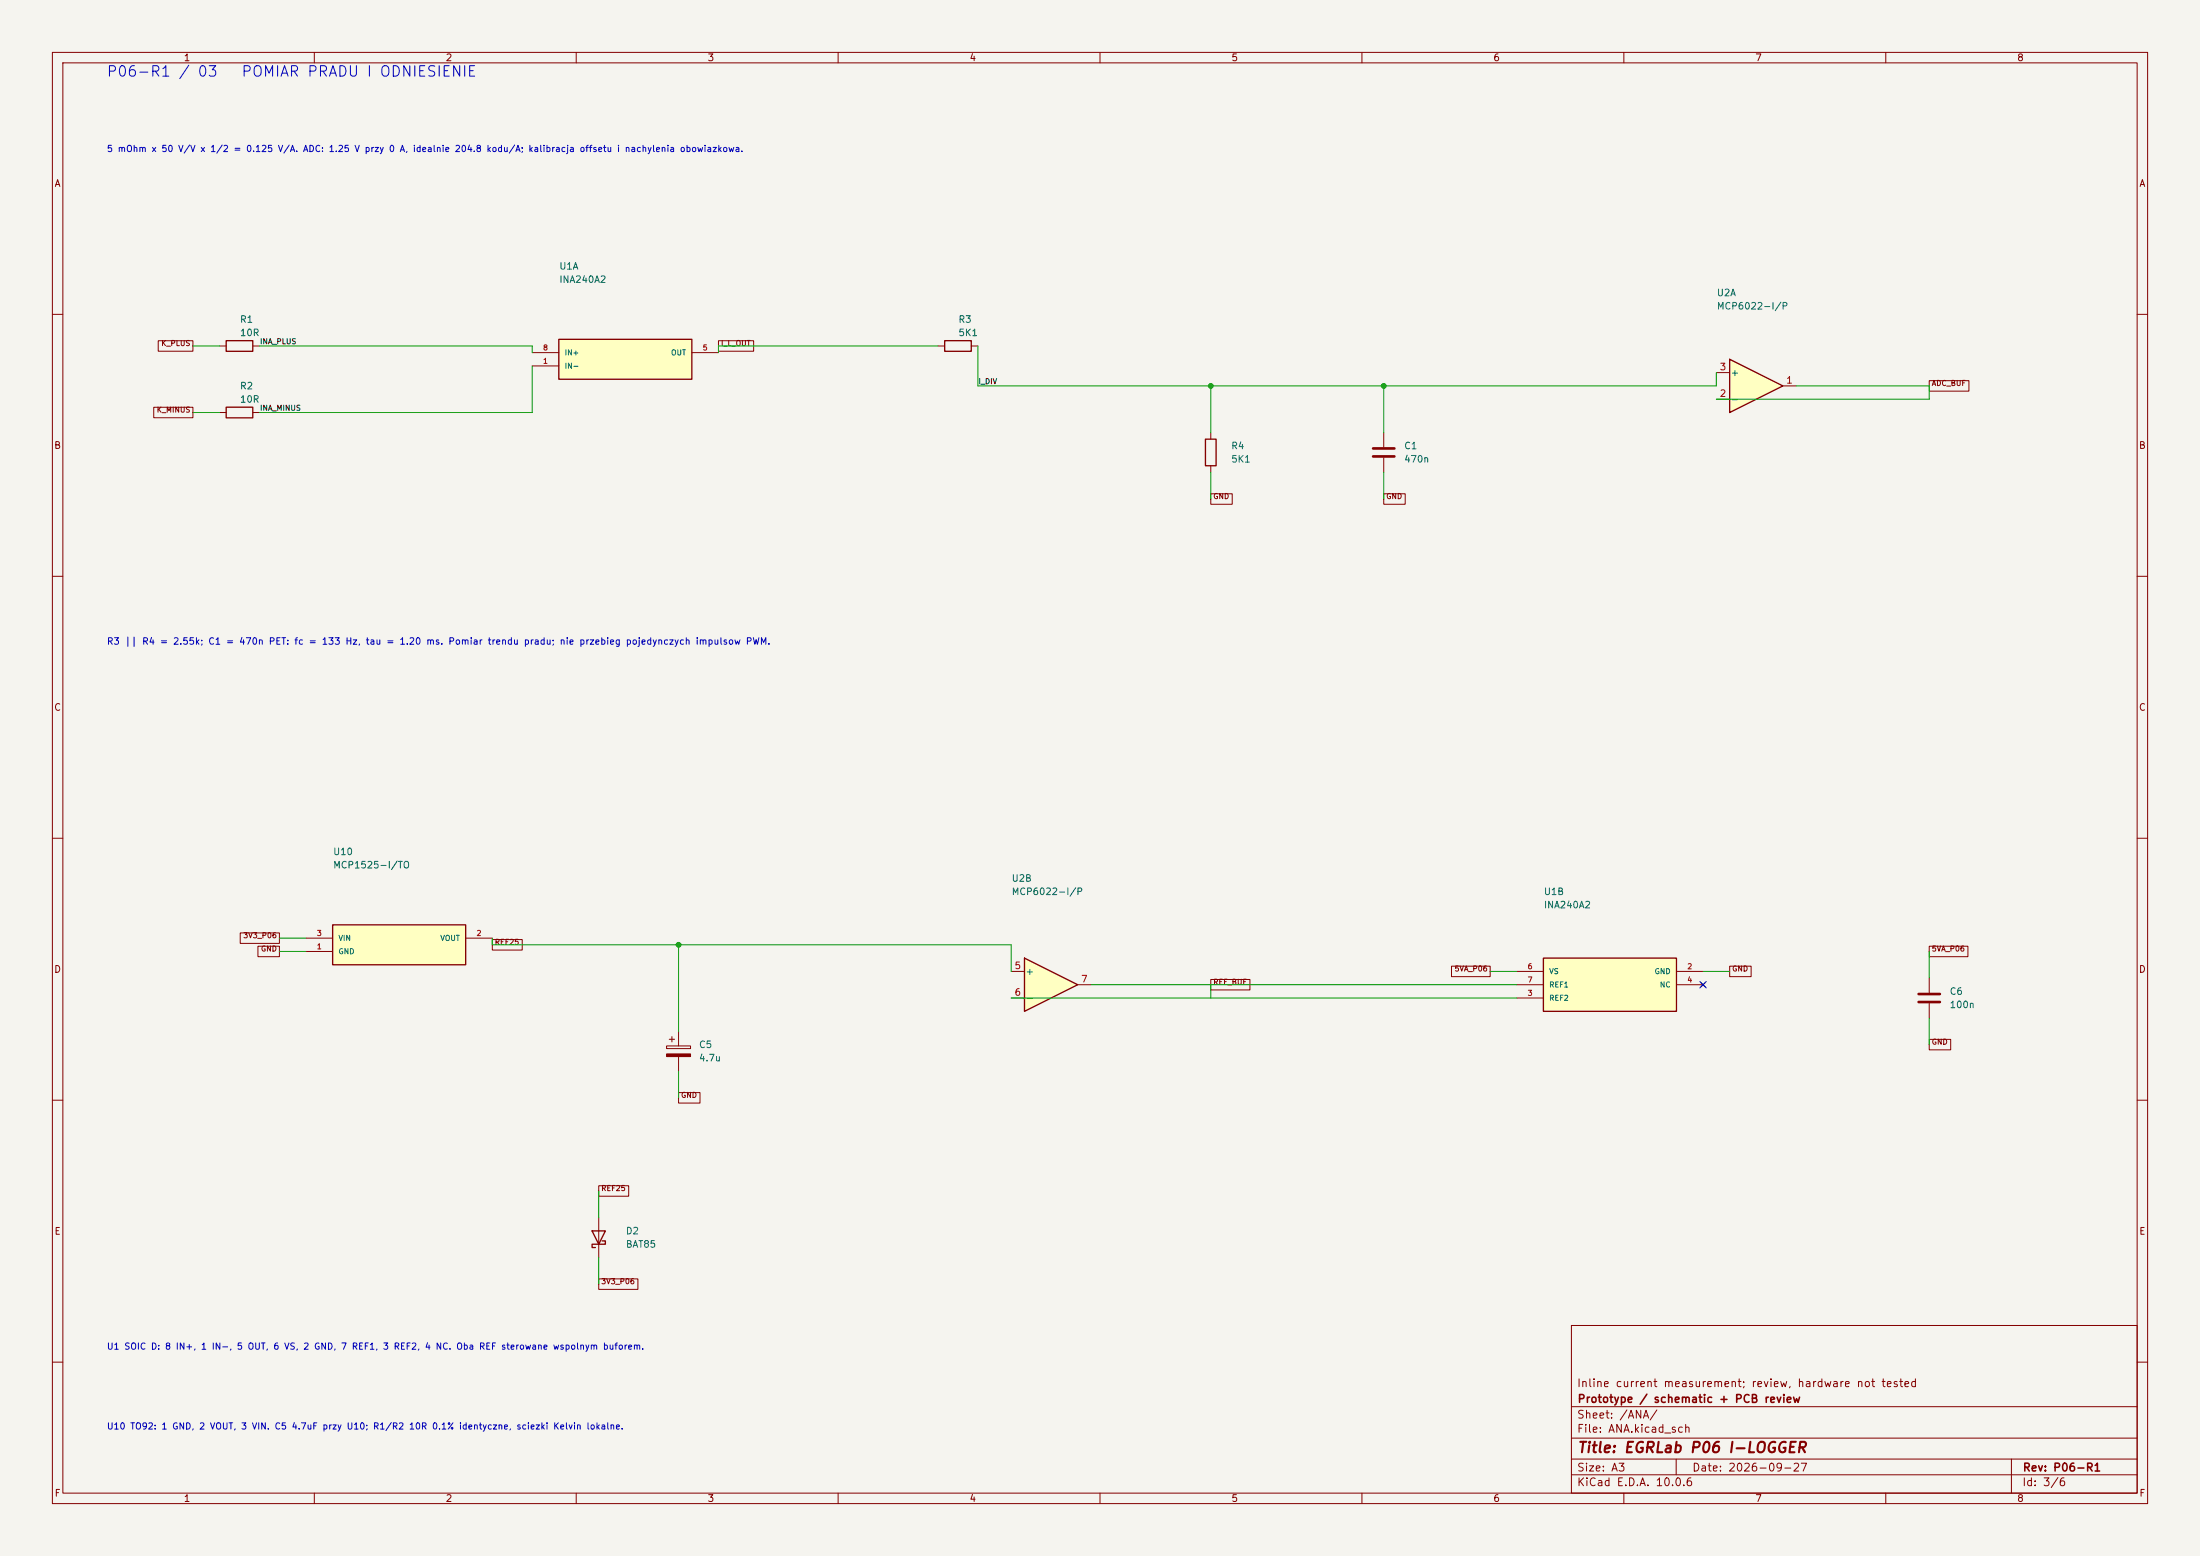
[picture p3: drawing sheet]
(kicad_sch (version 20250114) (generator "eeschema") (paper "A3") (title_block (title "EGRLab P06 I-LOGGER") (date "2026-09-27") (rev "P06-R1") (company "Prototype / schematic + PCB review") (comment 1 "Inline current measurement; review, hardware not tested"))(lib_symbols (symbol "P06:INA240A2_D_SOIC" (pin_names (offset 1.016)) (in_bom yes) (on_board yes) (symbol "INA240A2_D_SOIC_1_1" (rectangle (start -12.7 3.81) (end 12.7 -3.81) (stroke (width .254) (type default)) (fill (type background)))) (symbol "INA240A2_D_SOIC_1_0" (pin input line (at -17.78 1.27 0) (length 5.08) (name "IN+" (effects (font (size 1.0 1.0)))) (number "8" (effects (font (size 1 1))))) (pin input line (at -17.78 -1.27 0) (length 5.08) (name "IN-" (effects (font (size 1.0 1.0)))) (number "1" (effects (font (size 1 1))))) (pin output line (at 17.78 1.27 180) (length 5.08) (name "OUT" (effects (font (size 1.0 1.0)))) (number "5" (effects (font (size 1 1)))))) (symbol "INA240A2_D_SOIC_2_1" (rectangle (start -12.7 5.08) (end 12.7 -5.08) (stroke (width .254) (type default)) (fill (type background)))) (symbol "INA240A2_D_SOIC_2_0" (pin power_in line (at -17.78 2.54 0) (length 5.08) (name "VS" (effects (font (size 1.0 1.0)))) (number "6" (effects (font (size 1 1))))) (pin input line (at -17.78 0.0 0) (length 5.08) (name "REF1" (effects (font (size 1.0 1.0)))) (number "7" (effects (font (size 1 1))))) (pin input line (at -17.78 -2.54 0) (length 5.08) (name "REF2" (effects (font (size 1.0 1.0)))) (number "3" (effects (font (size 1 1))))) (pin power_in line (at 17.78 2.54 180) (length 5.08) (name "GND" (effects (font (size 1.0 1.0)))) (number "2" (effects (font (size 1 1))))) (pin no_connect line (at 17.78 0.0 180) (length 5.08) (name "NC" (effects (font (size 1.0 1.0)))) (number "4" (effects (font (size 1 1)))))))(symbol "P06:R" (pin_numbers (hide yes)) (pin_names (offset 0)) (exclude_from_sim no) (in_bom yes) (on_board yes) (in_pos_files yes) (duplicate_pin_numbers_are_jumpers no) (symbol "R_0_1" (rectangle (start -1.016 -2.54) (end 1.016 2.54) (stroke (width 0.254) (type default)) (fill (type none)))) (symbol "R_1_1" (pin passive line (at 0 3.81 270) (length 1.27) (name "" (effects (font (size 1.27 1.27)))) (number "1" (effects (font (size 1.27 1.27))))) (pin passive line (at 0 -3.81 90) (length 1.27) (name "" (effects (font (size 1.27 1.27)))) (number "2" (effects (font (size 1.27 1.27)))))) (embedded_fonts no))(symbol "P06:C" (pin_numbers (hide yes)) (pin_names (offset 0.254)) (exclude_from_sim no) (in_bom yes) (on_board yes) (in_pos_files yes) (duplicate_pin_numbers_are_jumpers no) (symbol "C_0_1" (polyline (pts (xy -2.032 0.762) (xy 2.032 0.762)) (stroke (width 0.508) (type default)) (fill (type none))) (polyline (pts (xy -2.032 -0.762) (xy 2.032 -0.762)) (stroke (width 0.508) (type default)) (fill (type none)))) (symbol "C_1_1" (pin passive line (at 0 3.81 270) (length 2.794) (name "" (effects (font (size 1.27 1.27)))) (number "1" (effects (font (size 1.27 1.27))))) (pin passive line (at 0 -3.81 90) (length 2.794) (name "" (effects (font (size 1.27 1.27)))) (number "2" (effects (font (size 1.27 1.27)))))) (embedded_fonts no))(symbol "P06:MCP6022" (pin_names (offset 0.127)) (exclude_from_sim no) (in_bom yes) (on_board yes) (in_pos_files yes) (duplicate_pin_numbers_are_jumpers no) (symbol "MCP6022_1_1" (polyline (pts (xy -5.08 5.08) (xy 5.08 0) (xy -5.08 -5.08) (xy -5.08 5.08)) (stroke (width 0.254) (type default)) (fill (type background))) (pin output line (at 7.62 0 180) (length 2.54) (name "" (effects (font (size 1.27 1.27)))) (number "1" (effects (font (size 1.27 1.27))))) (pin input line (at -7.62 -2.54 0) (length 2.54) (name "-" (effects (font (size 1.27 1.27)))) (number "2" (effects (font (size 1.27 1.27))))) (pin input line (at -7.62 2.54 0) (length 2.54) (name "+" (effects (font (size 1.27 1.27)))) (number "3" (effects (font (size 1.27 1.27)))))) (symbol "MCP6022_2_1" (polyline (pts (xy -5.08 5.08) (xy 5.08 0) (xy -5.08 -5.08) (xy -5.08 5.08)) (stroke (width 0.254) (type default)) (fill (type background))) (pin input line (at -7.62 2.54 0) (length 2.54) (name "+" (effects (font (size 1.27 1.27)))) (number "5" (effects (font (size 1.27 1.27))))) (pin input line (at -7.62 -2.54 0) (length 2.54) (name "-" (effects (font (size 1.27 1.27)))) (number "6" (effects (font (size 1.27 1.27))))) (pin output line (at 7.62 0 180) (length 2.54) (name "" (effects (font (size 1.27 1.27)))) (number "7" (effects (font (size 1.27 1.27)))))) (symbol "MCP6022_3_1" (pin power_in line (at -2.54 -7.62 90) (length 3.81) (name "V-" (effects (font (size 1.27 1.27)))) (number "4" (effects (font (size 1.27 1.27))))) (pin power_in line (at -2.54 7.62 270) (length 3.81) (name "V+" (effects (font (size 1.27 1.27)))) (number "8" (effects (font (size 1.27 1.27)))))) (embedded_fonts no))(symbol "P06:D_Schottky" (pin_numbers (hide yes)) (pin_names (offset 1.016) (hide yes)) (exclude_from_sim no) (in_bom yes) (on_board yes) (in_pos_files yes) (duplicate_pin_numbers_are_jumpers no) (symbol "D_Schottky_0_1" (polyline (pts (xy -1.905 0.635) (xy -1.905 1.27) (xy -1.27 1.27) (xy -1.27 -1.27) (xy -0.635 -1.27) (xy -0.635 -0.635)) (stroke (width 0.254) (type default)) (fill (type none))) (polyline (pts (xy 1.27 1.27) (xy 1.27 -1.27) (xy -1.27 0) (xy 1.27 1.27)) (stroke (width 0.254) (type default)) (fill (type none))) (polyline (pts (xy 1.27 0) (xy -1.27 0)) (stroke (width 0) (type default)) (fill (type none)))) (symbol "D_Schottky_1_1" (pin passive line (at -3.81 0 0) (length 2.54) (name "K" (effects (font (size 1.27 1.27)))) (number "1" (effects (font (size 1.27 1.27))))) (pin passive line (at 3.81 0 180) (length 2.54) (name "A" (effects (font (size 1.27 1.27)))) (number "2" (effects (font (size 1.27 1.27)))))) (embedded_fonts no))(symbol "P06:MCP1525_TO92" (pin_names (offset 1.016)) (in_bom yes) (on_board yes) (symbol "MCP1525_TO92_1_1" (rectangle (start -12.7 3.81) (end 12.7 -3.81) (stroke (width .254) (type default)) (fill (type background)))) (symbol "MCP1525_TO92_1_0" (pin power_in line (at -17.78 1.27 0) (length 5.08) (name "VIN" (effects (font (size 1.0 1.0)))) (number "3" (effects (font (size 1 1))))) (pin power_in line (at -17.78 -1.27 0) (length 5.08) (name "GND" (effects (font (size 1.0 1.0)))) (number "1" (effects (font (size 1 1))))) (pin power_out line (at 17.78 1.27 180) (length 5.08) (name "VOUT" (effects (font (size 1.0 1.0)))) (number "2" (effects (font (size 1 1)))))))(symbol "P06:C_Polarized" (pin_numbers (hide yes)) (pin_names (offset 0.254)) (exclude_from_sim no) (in_bom yes) (on_board yes) (in_pos_files yes) (duplicate_pin_numbers_are_jumpers no) (symbol "C_Polarized_0_1" (rectangle (start -2.286 0.508) (end 2.286 1.016) (stroke (width 0) (type default)) (fill (type none))) (polyline (pts (xy -1.778 2.286) (xy -0.762 2.286)) (stroke (width 0) (type default)) (fill (type none))) (polyline (pts (xy -1.27 2.794) (xy -1.27 1.778)) (stroke (width 0) (type default)) (fill (type none))) (rectangle (start 2.286 -0.508) (end -2.286 -1.016) (stroke (width 0) (type default)) (fill (type outline)))) (symbol "C_Polarized_1_1" (pin passive line (at 0 3.81 270) (length 2.794) (name "" (effects (font (size 1.27 1.27)))) (number "1" (effects (font (size 1.27 1.27))))) (pin passive line (at 0 -3.81 90) (length 2.794) (name "" (effects (font (size 1.27 1.27)))) (number "2" (effects (font (size 1.27 1.27)))))) (embedded_fonts no)))(symbol (lib_id "P06:INA240A2_D_SOIC") (at 119.38 68.58 0) (unit 1) (in_bom yes) (on_board yes) (dnp no) (property "Reference" "U1" (at 106.68 50.8 0) (effects (font (size 1.27 1.27)) (justify left))) (property "Value" "INA240A2" (at 106.68 53.339999999999996 0) (effects (font (size 1.27 1.27)) (justify left)))(property "Footprint" "Package_SO:SOIC-8_3.9x4.9mm_P1.27mm" (at 119.38 68.58 0) (effects (font (size 1 1)) hide))(property "MPN" "INA240A2EDRQ1" (at 119.38 68.58 0) (effects (font (size 1 1)) hide))(property "BaselineRef" "U37" (at 119.38 68.58 0) (effects (font (size 1 1)) hide))(property "Datasheet" "https://www.ti.com/lit/ds/symlink/ina240.pdf" (at 119.38 68.58 0) (effects (font (size 1 1)) hide))(pin "8")(pin "1")(pin "5"))(symbol (lib_id "P06:R") (at 45.72 66.04 90) (unit 1) (in_bom yes) (on_board yes) (dnp no) (property "Reference" "R1" (at 45.72 60.96000000000001 90) (effects (font (size 1.27 1.27)) (justify right))) (property "Value" "10R" (at 45.72 63.50000000000001 90) (effects (font (size 1.27 1.27)) (justify right)))(property "Footprint" "Resistor_THT:R_Axial_DIN0207_L6.3mm_D2.5mm_P10.16mm_Horizontal" (at 45.72 66.04 0) (effects (font (size 1 1)) hide))(property "MPN" "Metal film 10R 0.1% 0.25W" (at 45.72 66.04 0) (effects (font (size 1 1)) hide))(property "BaselineRef" "R22" (at 45.72 66.04 0) (effects (font (size 1 1)) hide))(property "Datasheet" "" (at 45.72 66.04 0) (effects (font (size 1 1)) hide))(pin "1")(pin "2"))(symbol (lib_id "P06:R") (at 45.72 78.74 90) (unit 1) (in_bom yes) (on_board yes) (dnp no) (property "Reference" "R2" (at 45.72 73.66 90) (effects (font (size 1.27 1.27)) (justify right))) (property "Value" "10R" (at 45.72 76.2 90) (effects (font (size 1.27 1.27)) (justify right)))(property "Footprint" "Resistor_THT:R_Axial_DIN0207_L6.3mm_D2.5mm_P10.16mm_Horizontal" (at 45.72 78.74 0) (effects (font (size 1 1)) hide))(property "MPN" "Metal film 10R 0.1% 0.25W" (at 45.72 78.74 0) (effects (font (size 1 1)) hide))(property "BaselineRef" "R23" (at 45.72 78.74 0) (effects (font (size 1 1)) hide))(property "Datasheet" "" (at 45.72 78.74 0) (effects (font (size 1 1)) hide))(pin "1")(pin "2"))(symbol (lib_id "P06:R") (at 182.88 66.04 90) (unit 1) (in_bom yes) (on_board yes) (dnp no) (property "Reference" "R3" (at 182.88 60.96000000000001 90) (effects (font (size 1.27 1.27)) (justify right))) (property "Value" "5K1" (at 182.88 63.50000000000001 90) (effects (font (size 1.27 1.27)) (justify right)))(property "Footprint" "Resistor_THT:R_Axial_DIN0207_L6.3mm_D2.5mm_P10.16mm_Horizontal" (at 182.88 66.04 0) (effects (font (size 1 1)) hide))(property "MPN" "Metal film 5K1 0.1% 0.25W" (at 182.88 66.04 0) (effects (font (size 1 1)) hide))(property "BaselineRef" "R28" (at 182.88 66.04 0) (effects (font (size 1 1)) hide))(property "Datasheet" "" (at 182.88 66.04 0) (effects (font (size 1 1)) hide))(pin "1")(pin "2"))(symbol (lib_id "P06:R") (at 231.14 86.36 0) (unit 1) (in_bom yes) (on_board yes) (dnp no) (property "Reference" "R4" (at 234.95 85.09 0) (effects (font (size 1.27 1.27)) (justify left))) (property "Value" "5K1" (at 234.95 87.63000000000001 0) (effects (font (size 1.27 1.27)) (justify left)))(property "Footprint" "Resistor_THT:R_Axial_DIN0207_L6.3mm_D2.5mm_P10.16mm_Horizontal" (at 231.14 86.36 0) (effects (font (size 1 1)) hide))(property "MPN" "Metal film 5K1 0.1% 0.25W" (at 231.14 86.36 0) (effects (font (size 1 1)) hide))(property "BaselineRef" "R29" (at 231.14 86.36 0) (effects (font (size 1 1)) hide))(property "Datasheet" "" (at 231.14 86.36 0) (effects (font (size 1 1)) hide))(pin "1")(pin "2"))(symbol (lib_id "P06:C") (at 264.16 86.36 0) (unit 1) (in_bom yes) (on_board yes) (dnp no) (property "Reference" "C1" (at 267.97 85.09 0) (effects (font (size 1.27 1.27)) (justify left))) (property "Value" "470n" (at 267.97 87.63000000000001 0) (effects (font (size 1.27 1.27)) (justify left)))(property "Footprint" "Capacitor_THT:C_Rect_L7.2mm_W5.0mm_P5.00mm" (at 264.16 86.36 0) (effects (font (size 1 1)) hide))(property "MPN" "MKS2C034701C00KSSD" (at 264.16 86.36 0) (effects (font (size 1 1)) hide))(property "BaselineRef" "C_DIV_L" (at 264.16 86.36 0) (effects (font (size 1 1)) hide))(property "Datasheet" "" (at 264.16 86.36 0) (effects (font (size 1 1)) hide))(pin "1")(pin "2"))(symbol (lib_id "P06:MCP6022") (at 335.28 73.66 0) (unit 1) (in_bom yes) (on_board yes) (dnp no) (property "Reference" "U2" (at 327.66 55.88 0) (effects (font (size 1.27 1.27)) (justify left))) (property "Value" "MCP6022-I/P" (at 327.66 58.42 0) (effects (font (size 1.27 1.27)) (justify left)))(property "Footprint" "Package_DIP:DIP-8_W7.62mm" (at 335.28 73.66 0) (effects (font (size 1 1)) hide))(property "MPN" "MCP6022-I/P" (at 335.28 73.66 0) (effects (font (size 1 1)) hide))(property "BaselineRef" "U39" (at 335.28 73.66 0) (effects (font (size 1 1)) hide))(property "Datasheet" "https://ww1.microchip.com/downloads/aemDocuments/documents/MSLD/ProductDocuments/DataSheets/MCP6021-Data-Sheet-DS20001685.pdf" (at 335.28 73.66 0) (effects (font (size 1 1)) hide))(pin "1")(pin "2")(pin "3"))(wire (pts (xy 101.6 67.31) (xy 101.6 66.04)) (stroke (width 0) (type default)))(wire (pts (xy 49.53 66.04) (xy 101.6 66.04)) (stroke (width 0) (type default)))(label "INA_PLUS"  (at 49.53 66.04 0) (effects (font (size 1 1)) (justify left bottom)))(wire (pts (xy 101.6 69.85) (xy 101.6 78.74)) (stroke (width 0) (type default)))(wire (pts (xy 49.53 78.74) (xy 101.6 78.74)) (stroke (width 0) (type default)))(label "INA_MINUS"  (at 49.53 78.74 0) (effects (font (size 1 1)) (justify left bottom)))(wire (pts (xy 137.16 67.31) (xy 137.16 66.04)) (stroke (width 0) (type default)))(wire (pts (xy 137.16 66.04) (xy 179.07 66.04)) (stroke (width 0) (type default)))(global_label "I_L_OUT" (shape passive)  (at 137.16 66.04 0) (effects (font (size 1 1)) (justify left bottom)))(wire (pts (xy 186.69 66.04) (xy 186.69 73.66)) (stroke (width 0) (type default)))(wire (pts (xy 231.14 82.55) (xy 231.14 73.66)) (stroke (width 0) (type default)))(wire (pts (xy 264.16 82.55) (xy 264.16 73.66)) (stroke (width 0) (type default)))(wire (pts (xy 327.66 71.12) (xy 327.66 73.66)) (stroke (width 0) (type default)))(wire (pts (xy 186.69 73.66) (xy 231.14 73.66)) (stroke (width 0) (type default)))(wire (pts (xy 231.14 73.66) (xy 264.16 73.66)) (stroke (width 0) (type default)))(wire (pts (xy 264.16 73.66) (xy 327.66 73.66)) (stroke (width 0) (type default)))(label "I_DIV"  (at 186.69 73.66 0) (effects (font (size 1 1)) (justify left bottom)))(wire (pts (xy 342.9 73.66) (xy 368.3 73.66)) (stroke (width 0) (type default)))(wire (pts (xy 327.66 76.2) (xy 368.3 76.2)) (stroke (width 0) (type default)))(wire (pts (xy 368.3 73.66) (xy 368.3 76.2)) (stroke (width 0) (type default)))(global_label "ADC_BUF" (shape passive)  (at 368.3 73.66 0) (effects (font (size 1 1)) (justify left bottom)))(symbol (lib_id "P06:D_Schottky") (at 114.3 236.22 90) (unit 1) (in_bom yes) (on_board yes) (dnp no) (property "Reference" "D2" (at 119.38 234.95 90) (effects (font (size 1.27 1.27)) (justify right))) (property "Value" "BAT85" (at 119.38 237.48999999999998 90) (effects (font (size 1.27 1.27)) (justify right)))(property "Footprint" "Diode_THT:D_DO-35_SOD27_P7.62mm_Horizontal" (at 114.3 236.22 0) (effects (font (size 1 1)) hide))(property "MPN" "BAT85,133 (Nexperia)" (at 114.3 236.22 0) (effects (font (size 1 1)) hide))(property "BaselineRef" "ADD_REF_DISCHARGE" (at 114.3 236.22 0) (effects (font (size 1 1)) hide))(property "Datasheet" "https://assets.nexperia.com/documents/data-sheet/BAT85.pdf" (at 114.3 236.22 0) (effects (font (size 1 1)) hide))(pin "1")(pin "2"))(symbol (lib_id "P06:MCP1525_TO92") (at 76.2 180.34 0) (unit 1) (in_bom yes) (on_board yes) (dnp no) (property "Reference" "U10" (at 63.5 162.56 0) (effects (font (size 1.27 1.27)) (justify left))) (property "Value" "MCP1525-I/TO" (at 63.5 165.1 0) (effects (font (size 1.27 1.27)) (justify left)))(property "Footprint" "Package_TO_SOT_THT:TO-92_Inline_Wide" (at 76.2 180.34 0) (effects (font (size 1 1)) hide))(property "MPN" "MCP1525-I/TO" (at 76.2 180.34 0) (effects (font (size 1 1)) hide))(property "BaselineRef" "U42" (at 76.2 180.34 0) (effects (font (size 1 1)) hide))(property "Datasheet" "https://ww1.microchip.com/downloads/en/devicedoc/21653c.pdf" (at 76.2 180.34 0) (effects (font (size 1 1)) hide))(pin "3")(pin "1")(pin "2"))(symbol (lib_id "P06:C_Polarized") (at 129.54 200.66 0) (unit 1) (in_bom yes) (on_board yes) (dnp no) (property "Reference" "C5" (at 133.35 199.39 0) (effects (font (size 1.27 1.27)) (justify left))) (property "Value" "4.7u" (at 133.35 201.92999999999998 0) (effects (font (size 1.27 1.27)) (justify left)))(property "Footprint" "Capacitor_THT:CP_Radial_D5.0mm_P2.00mm" (at 129.54 200.66 0) (effects (font (size 1 1)) hide))(property "MPN" "EEUFR1H4R7" (at 129.54 200.66 0) (effects (font (size 1 1)) hide))(property "BaselineRef" "C_REF" (at 129.54 200.66 0) (effects (font (size 1 1)) hide))(property "Datasheet" "" (at 129.54 200.66 0) (effects (font (size 1 1)) hide))(pin "1")(pin "2"))(symbol (lib_id "P06:MCP6022") (at 200.66 187.96 0) (unit 2) (in_bom yes) (on_board yes) (dnp no) (property "Reference" "U2" (at 193.04 167.64 0) (effects (font (size 1.27 1.27)) (justify left))) (property "Value" "MCP6022-I/P" (at 193.04 170.17999999999998 0) (effects (font (size 1.27 1.27)) (justify left)))(property "Footprint" "Package_DIP:DIP-8_W7.62mm" (at 200.66 187.96 0) (effects (font (size 1 1)) hide))(property "MPN" "MCP6022-I/P" (at 200.66 187.96 0) (effects (font (size 1 1)) hide))(property "BaselineRef" "U39" (at 200.66 187.96 0) (effects (font (size 1 1)) hide))(property "Datasheet" "https://ww1.microchip.com/downloads/aemDocuments/documents/MSLD/ProductDocuments/DataSheets/MCP6021-Data-Sheet-DS20001685.pdf" (at 200.66 187.96 0) (effects (font (size 1 1)) hide))(pin "5")(pin "6")(pin "7"))(symbol (lib_id "P06:INA240A2_D_SOIC") (at 307.34 187.96 0) (unit 2) (in_bom yes) (on_board yes) (dnp no) (property "Reference" "U1" (at 294.64 170.18 0) (effects (font (size 1.27 1.27)) (justify left))) (property "Value" "INA240A2" (at 294.64 172.72 0) (effects (font (size 1.27 1.27)) (justify left)))(property "Footprint" "Package_SO:SOIC-8_3.9x4.9mm_P1.27mm" (at 307.34 187.96 0) (effects (font (size 1 1)) hide))(property "MPN" "INA240A2EDRQ1" (at 307.34 187.96 0) (effects (font (size 1 1)) hide))(property "BaselineRef" "U37" (at 307.34 187.96 0) (effects (font (size 1 1)) hide))(property "Datasheet" "https://www.ti.com/lit/ds/symlink/ina240.pdf" (at 307.34 187.96 0) (effects (font (size 1 1)) hide))(pin "6")(pin "7")(pin "3")(pin "2")(pin "4"))(symbol (lib_id "P06:C") (at 368.3 190.5 0) (unit 1) (in_bom yes) (on_board yes) (dnp no) (property "Reference" "C6" (at 372.11 189.23 0) (effects (font (size 1.27 1.27)) (justify left))) (property "Value" "100n" (at 372.11 191.76999999999998 0) (effects (font (size 1.27 1.27)) (justify left)))(property "Footprint" "Capacitor_SMD:C_0805_2012Metric" (at 368.3 190.5 0) (effects (font (size 1 1)) hide))(property "MPN" "X7R 50V 10% 100n" (at 368.3 190.5 0) (effects (font (size 1 1)) hide))(property "BaselineRef" "DEC_U1" (at 368.3 190.5 0) (effects (font (size 1 1)) hide))(property "Datasheet" "" (at 368.3 190.5 0) (effects (font (size 1 1)) hide))(pin "1")(pin "2"))(wire (pts (xy 93.98 179.07) (xy 93.98 180.34)) (stroke (width 0) (type default)))(wire (pts (xy 129.54 196.85) (xy 129.54 180.34)) (stroke (width 0) (type default)))(wire (pts (xy 193.04 185.42) (xy 193.04 180.34)) (stroke (width 0) (type default)))(wire (pts (xy 93.98 180.34) (xy 129.54 180.34)) (stroke (width 0) (type default)))(wire (pts (xy 129.54 180.34) (xy 193.04 180.34)) (stroke (width 0) (type default)))(global_label "REF25" (shape passive)  (at 93.98 180.34 0) (effects (font (size 1 1)) (justify left bottom)))(wire (pts (xy 193.04 190.5) (xy 231.14 190.5)) (stroke (width 0) (type default)))(wire (pts (xy 208.28 187.96) (xy 231.14 187.96)) (stroke (width 0) (type default)))(wire (pts (xy 289.56 187.96) (xy 231.14 187.96)) (stroke (width 0) (type default)))(wire (pts (xy 289.56 190.5) (xy 231.14 190.5)) (stroke (width 0) (type default)))(wire (pts (xy 231.14 187.96) (xy 231.14 190.5)) (stroke (width 0) (type default)))(global_label "REF_BUF" (shape passive)  (at 231.14 187.96 0) (effects (font (size 1 1)) (justify left bottom)))(text "5 mOhm x 50 V/V x 1/2 = 0.125 V/A. ADC: 1.25 V przy 0 A, idealnie 204.8 kodu/A; kalibracja offsetu i nachylenia obowiazkowa." (at 20.32 27.94 0) (effects (font (size 1.2 1.2)) (justify left top)))(text "R3 || R4 = 2.55k; C1 = 470n PET: fc = 133 Hz, tau = 1.20 ms. Pomiar trendu pradu; nie przebieg pojedynczych impulsow PWM." (at 20.32 121.92 0) (effects (font (size 1.25 1.25)) (justify left top)))(text "U1 SOIC D: 8 IN+, 1 IN-, 5 OUT, 6 VS, 2 GND, 7 REF1, 3 REF2, 4 NC. Oba REF sterowane wspolnym buforem." (at 20.32 256.54 0) (effects (font (size 1.2 1.2)) (justify left top)))(text "U10 TO92: 1 GND, 2 VOUT, 3 VIN. C5 4.7uF przy U10; R1/R2 10R 0.1% identyczne, sciezki Kelvin lokalne." (at 20.32 271.78 0) (effects (font (size 1.2 1.2)) (justify left top)))(text "P06-R1 / 03   POMIAR PRADU I ODNIESIENIE" (at 20.32 12.7 0) (effects (font (size 2 2)) (justify left top)))(wire (pts (xy 41.91 66.04) (xy 36.83 66.04)) (stroke (width 0) (type default)))(global_label "K_PLUS" (shape passive) (at 36.83 66.04 0) (effects (font (size 1 1)) (justify right bottom)))(wire (pts (xy 41.91 78.74) (xy 36.83 78.74)) (stroke (width 0) (type default)))(global_label "K_MINUS" (shape passive) (at 36.83 78.74 0) (effects (font (size 1 1)) (justify right bottom)))(wire (pts (xy 231.14 90.17) (xy 231.14 95.25)) (stroke (width 0) (type default)))(global_label "GND" (shape passive) (at 231.14 95.25 0) (effects (font (size 1 1)) (justify left bottom)))(wire (pts (xy 264.16 90.17) (xy 264.16 95.25)) (stroke (width 0) (type default)))(global_label "GND" (shape passive) (at 264.16 95.25 0) (effects (font (size 1 1)) (justify left bottom)))(wire (pts (xy 114.3 240.03) (xy 114.3 245.11)) (stroke (width 0) (type default)))(global_label "3V3_P06" (shape passive) (at 114.3 245.11 0) (effects (font (size 1 1)) (justify left bottom)))(wire (pts (xy 114.3 232.41) (xy 114.3 227.33)) (stroke (width 0) (type default)))(global_label "REF25" (shape passive) (at 114.3 227.33 0) (effects (font (size 1 1)) (justify left bottom)))(wire (pts (xy 58.42 179.07) (xy 53.34 179.07)) (stroke (width 0) (type default)))(global_label "3V3_P06" (shape passive) (at 53.34 179.07 0) (effects (font (size 1 1)) (justify right bottom)))(wire (pts (xy 58.42 181.61) (xy 53.34 181.61)) (stroke (width 0) (type default)))(global_label "GND" (shape passive) (at 53.34 181.61 0) (effects (font (size 1 1)) (justify right bottom)))(wire (pts (xy 129.54 204.47) (xy 129.54 209.55)) (stroke (width 0) (type default)))(global_label "GND" (shape passive) (at 129.54 209.55 0) (effects (font (size 1 1)) (justify left bottom)))(wire (pts (xy 289.56 185.42) (xy 284.48 185.42)) (stroke (width 0) (type default)))(global_label "5VA_P06" (shape passive) (at 284.48 185.42 0) (effects (font (size 1 1)) (justify right bottom)))(wire (pts (xy 325.12 185.42) (xy 330.2 185.42)) (stroke (width 0) (type default)))(global_label "GND" (shape passive) (at 330.2 185.42 0) (effects (font (size 1 1)) (justify left bottom)))(no_connect (at 325.12 187.96))(wire (pts (xy 368.3 186.69) (xy 368.3 181.61)) (stroke (width 0) (type default)))(global_label "5VA_P06" (shape passive) (at 368.3 181.61 0) (effects (font (size 1 1)) (justify left bottom)))(wire (pts (xy 368.3 194.31) (xy 368.3 199.39)) (stroke (width 0) (type default)))(global_label "GND" (shape passive) (at 368.3 199.39 0) (effects (font (size 1 1)) (justify left bottom)))(junction (at 231.14 73.66) (diameter 0) (color 0 0 0 0))(junction (at 129.54 180.34) (diameter 0) (color 0 0 0 0))(junction (at 264.16 73.66) (diameter 0) (color 0 0 0 0)))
